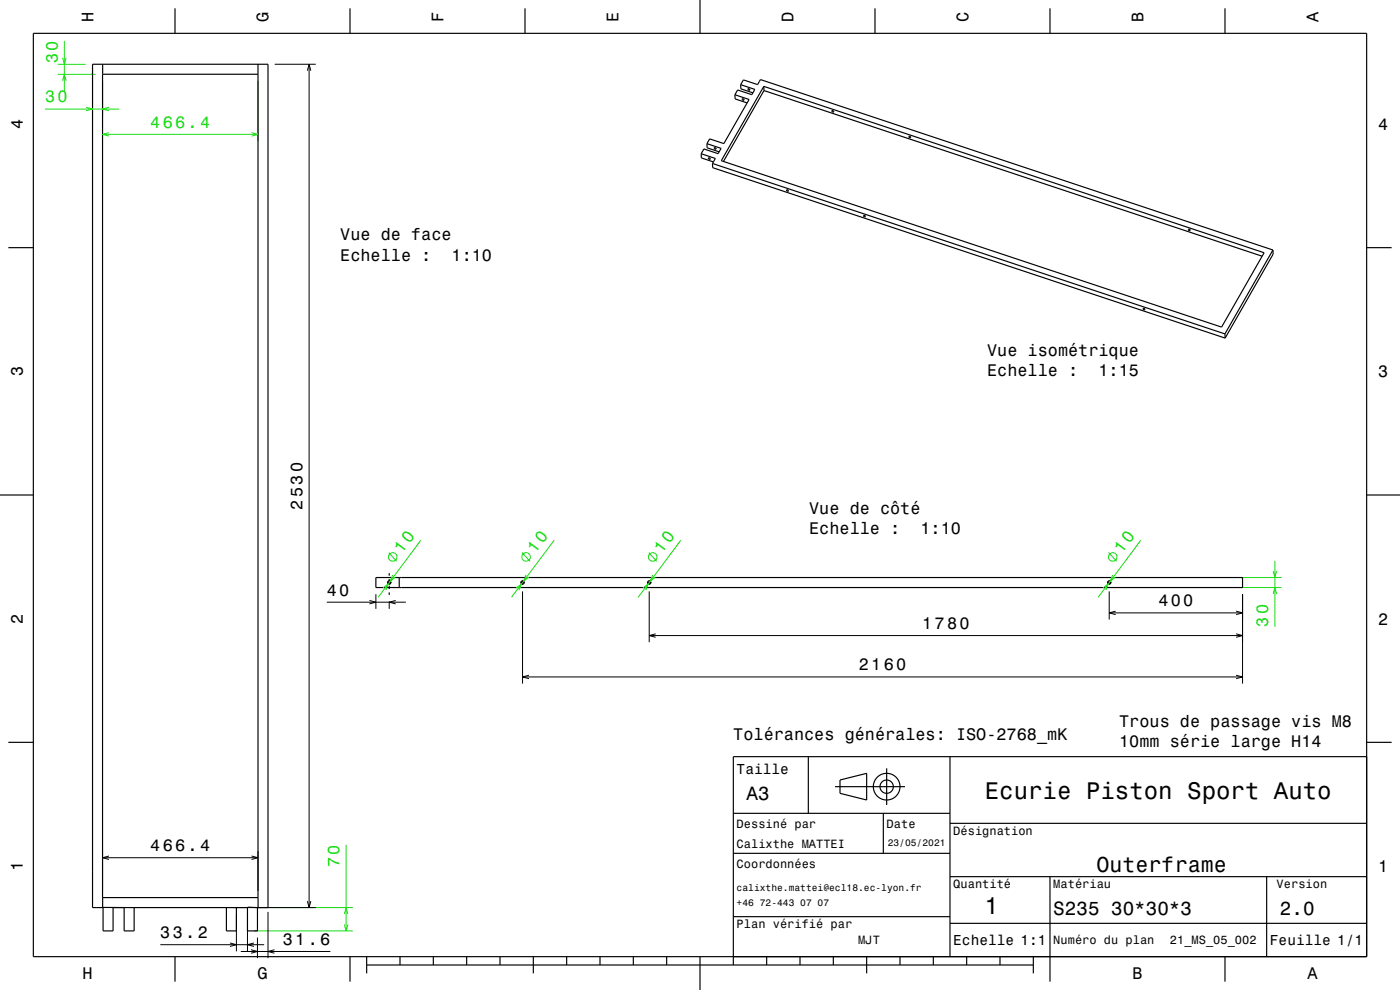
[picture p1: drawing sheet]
<svg xmlns="http://www.w3.org/2000/svg" width="420mm" height="297mm" viewBox="0 0 420 297" stroke-linecap="round" stroke-linejoin="round" font-family="sans-serif">
<g fill="none" stroke="#16de12" stroke-width=".3">
<path d="M17.3 19.3h8.5M18.8 17.3l.5 2 .5-2M19.3 12.2v15.1M13.5 32.7h22.3M17.3 22.3h11.5M18.8 24.2l.5-1.9 .5 1.9M25.8 32.2l2 .5-2 .5M27.8 21.3v13.4M30.8 24.3v18M32.7 32.2l-1.9 .5 1.9 .5M32.7 39.8l-1.9 .5 1.9 .5M75.5 39.8l1.9 .5-1.9 .5"/>
<path d="M77.4 24.3v18M30.8 40.3h46.6M114.9 176.4l1.6-1.2-.8 1.8M116.6 165.8l2.4 2.6M117.8 172.5l-.7 1.9 1.5-1.3M126.2 162.1l-12.7 17.1M154.9 176.4l1.6-1.2-.8 1.8M156.6 165.8l2.4 2.6M157.8 172.5l-.7 1.9 1.5-1.3M166.2 162.1l-12.7 17.1M192.9 176.4l1.6-1.2-.8 1.8M194.6 165.8l2.4 2.6"/>
<path d="M195.8 172.5l-.7 1.9 1.5-1.3M204.2 162.1l-12.7 17.1M330.9 176.4l1.6-1.2-.8 1.8M332.6 165.8l2.4 2.6M333.8 172.5l-.7 1.9 1.5-1.3M342.2 162.1l-12.7 17.1M371.8 176.3h12.7M371.8 173.3h12.7M381.9 178.2l.6-1.9 .5 1.9M381.9 171.3l.6 2 .5-2M382.5 168.3v19.7M103.8 253.5v25.8"/>
<path d="M76.2 279.3h29.6M76.2 272.3h29.6M103.3 277.3l.5 2 .6-2M103.3 274.2l.5-1.9 .6 1.9"/>
<circle cx="117.8" cy="167.1" r="1.28"/>
<circle cx="157.8" cy="167.1" r="1.28"/>
<circle cx="195.8" cy="167.1" r="1.28"/>
<circle cx="333.8" cy="167.1" r="1.28"/>
</g>
<g fill="none" stroke="#000" stroke-width=".3">
<path d="M82.4 19.3h12.3M92.7 19.3v253M92.2 21.2l.5-1.9 .5 1.9M112.8 178.3v4.4M116.1 174.8h1.3M116.8 174.1v1.3M156.1 174.8h1.3M156.8 174.1v1.3M156.8 177.4v27.7M194.1 174.8h1.3M194.8 174.1v1.3M194.8 177.4v15.3"/>
<path d="M332.1 174.8h1.3M332.8 174.1v1.3M332.8 177.4v8.5M372.8 178.3v26.8M98 180.7h23.8M110.8 180.1l2 .6-2 .5M116.8 180.5v2.2M118.7 180.1l-1.9 .6 1.9 .5M194.8 190.7h178M196.7 190.2l-1.9 .5 1.9 .5M332.8 183.9h40M334.7 183.3l-1.9 .6 1.9 .5"/>
<path d="M370.8 183.3l2 .6-2 .5M370.8 190.2l2 .5-2 .5M156.8 203.1h216M158.7 202.6l-1.9 .5 1.9 .5M370.8 202.6l2 .5-2 .5M30.8 255.3v12M30.8 257.3h46.6M32.7 256.8l-1.9 .5 1.9 .5M75.5 256.8l1.9 .5-1.9 .5M77.4 255.3v12M69.9 272.3h24.8M70.9 274.3v11.1"/>
<path d="M74.2 274.3v11.1M80.4 273.6v13.8M92.2 270.3l.5 2 .5-2M48.1 283.4h31.1M69 282.9l1.9 .5-1.9 .5M72.2 285.4h26.9M75.3 284.9l1.9 .5-1.9 .6M76.2 282.9l-2 .5 2 .5M77.2 281.3v6.1M82.3 284.9l-1.9 .5 1.9 .6"/>
</g>
<g fill="none" stroke="#000" stroke-width=".35">
<path d="M10 10h400v277h-400zM27.8 19.3h52.6v253h-3.2v7h-3v-7h-34v7h-3v-7h-3.3v7h-3v-7h-3.1zM30.8 19.4v2.8M52.5 2.5v7.5M77.4 19.2v253.1l-3.1-.1M105 2.5v7.5M157.5 2.5v7.5M210 0v10M262.5 2.5v7.5M315 2.5v7.5M367.5 2.5v7.5M77.4 22.3h-46.6v247h46.6"/>
<path d="M220.5 28.4v1.3l3.6 1.2M220.5 28.4l4.2 1.4-7.5 13.3-4.3-1.4-.8 1.4M222.2 25.4l.1 1.3 3.6 1.2M222.2 25.4l.8-1.4 4.3 1.4 .8-1.5 153.8 51.1M222.2 25.4l4.3 1.4-1 1.6-4.2-1.4-.8 1.4M222.7 29.7h.4l.1 .3-.5-.1zM224.4 26.6l.4 .1 .2 .3h-.4zM229.1 25.9l.1 1.3M229.1 25.9l150.1 49.9-12.7 22.3-150.1-49.9zM229.2 27.2l-12.2 21.2M229.2 27.2l149.4 49.7M249.6 33.2l.4 .1 .1 .3h-.3z"/>
<path d="M210.4 46.1v1.3l3.6 1.2M210.4 46.1l4.2 1.4-.9 1.5M212.1 43.1v1.3l3.6 1.2M212.1 43.1l4.2 1.4-.9 1.6-4.2-1.4-.8 1.4M212.5 47.4h.3l.3 .3h-.4zM213.7 49l.1 1.3 153.7 51.1M213.7 49l153.8 51.2M214.3 44.3l.4 .1 .1 .3h-.3zM236 57h.3l.2 .3h-.4zM272.7 40.9l.4 .1 .1 .3h-.3zM2.5 74.3h7.5M259.1 64.7l.3-.1 .2 .4h-.4z"/>
<path d="M356.5 68.8h.4l.2 .3-.3 .1zM381.9 75v1.3l-14.4 25.1M381.9 75l-14.4 25.2M410 74.3h7.5M342.9 92.6l.3-.1 .3 .4h-.4zM343.5 92.8v.1M367.5 100.2v1.2M0 148.5h10M410 148.5h10M112.8 173.3h260v3h-260zM116.8 172v.7M116.8 173.7v1"/>
<path d="M116.8 175.7v1M116.8 177.7v.8M119.8 173.3v3M2.5 222.7h7.5M242.5 227v17M250.5 236h21M252 234l8-2v8l-8-2zM266 230.5v11M285 227v60M410 222.7h7.5M410 227h-190v62.5M220 244h65"/>
<path d="M220 256h65M265 244v12M285 247h125M30.8 269.2v3l9.6 .1M67.9 272.3v7h3v-7M220 275h65M285 277h125M285 263h125M315 263v31.5M380 263v24M52.5 287v7.5M105 287v7.5"/>
<path d="M110 289.5h200M110 287v5M120 287v2.5M130 287v2.5M140 287v2.5M150 287v2.5M160 287v5M170 287v2.5M180 287v2.5M190 287v2.5M200 287v2.5M210 287v10"/>
<path d="M230 287v2.5M240 287v2.5M250 287v2.5M260 287v5M270 287v2.5M280 287v2.5M290 287v2.5M300 287v2.5M310 287v5M367.5 287v7.5"/>
<circle cx="116.8" cy="174.8" r=".5"/>
<circle cx="156.8" cy="174.8" r=".5"/>
<circle cx="194.8" cy="174.8" r=".5"/>
<circle cx="332.8" cy="174.8" r=".5"/>
<circle cx="266" cy="236" r="4"/>
<circle cx="266" cy="236" r="2"/>
</g>
<g font-size="7.2">
<text x="295.5" y="239.6">Ecurie Piston Sport Auto</text>
<text x="295.3" y="274.3">1</text>
</g>
<text font-size="6.5" x="329" y="261.5">Outerframe</text>
<g font-size="5.8">
<text x="224" y="240.1">A3</text>
<text x="316" y="274.6">S235 30*30*3</text>
<text x="384" y="274.6">2.0</text>
</g>
<g font-size="5">
<text x="28.1" y="6.5" transform="rotate(-90 28.1 6.5)">H</text>
<text x="80.6" y="6.5" transform="rotate(-90 80.6 6.5)">G</text>
<text x="133.1" y="6.5" transform="rotate(-90 133.1 6.5)">F</text>
<text x="185.6" y="6.5" transform="rotate(-90 185.6 6.5)">E</text>
<text x="238.1" y="6.5" transform="rotate(-90 238.1 6.5)">D</text>
<text x="290.6" y="6.5" transform="rotate(-90 290.6 6.5)">C</text>
<text x="343.1" y="6.5" transform="rotate(-90 343.1 6.5)">B</text>
<text x="395.6" y="6.5" transform="rotate(-90 395.6 6.5)">A</text>
<text x="6.8" y="38.7" transform="rotate(-90 6.8 38.7)">4</text>
<text x="413.5" y="39">4</text>
<text x="102.1" y="72.1">Vue de face</text>
<text x="102.1" y="78.2">Echelle :</text>
<text x="135.5" y="78.2">1:10</text>
<text x="296.1" y="106.8">Vue isométrique</text>
<text x="6.8" y="112.9" transform="rotate(-90 6.8 112.9)">3</text>
<text x="296.1" y="112.8">Echelle :</text>
<text x="329.5" y="112.8">1:15</text>
<text x="413.5" y="113.2">3</text>
<text x="90.7" y="152.9" transform="rotate(-90 90.7 152.9)">2530</text>
<text x="242.8" y="154.1">Vue de côté</text>
<text x="242.8" y="160.2">Echelle :</text>
<text x="276.2" y="160.2">1:10</text>
<text x="98" y="178.7">40</text>
<text x="347.5" y="181.9">400</text>
<text x="6.8" y="187.1" transform="rotate(-90 6.8 187.1)">2</text>
<text x="276.6" y="188.7">1780</text>
<text x="413.5" y="187.4">2</text>
<text x="257.6" y="201.1">2160</text>
<text x="220" y="221.9">Tolérances générales: ISO-2768_mK</text>
<text x="335.8" y="218.1">Trous de passage vis M8</text>
<text x="335.8" y="224.2">10mm série large H14</text>
<text x="45.1" y="255.3">466.4</text>
<text x="6.8" y="261.3" transform="rotate(-90 6.8 261.3)">1</text>
<text x="413.5" y="261.6">1</text>
<text x="48.1" y="281.4">33.2</text>
<text x="84.9" y="283.4">31.6</text>
<text x="24.7" y="293.8">H</text>
<text x="77.2" y="293.8">G</text>
<text x="339.7" y="293.8">B</text>
<text x="392.2" y="293.8">A</text>
</g>
<g font-size="5" fill="#16de12">
<text x="17.3" y="19" transform="rotate(-90 17.3 19)">30</text>
<text x="13.5" y="30.7">30</text>
<text x="45.1" y="38.3">466.4</text>
<text x="120.6" y="166.3" transform="rotate(-53 120.6 166.3)">10</text>
<text x="160.6" y="166.3" transform="rotate(-53 160.6 166.3)">10</text>
<text x="198.6" y="166.3" transform="rotate(-53 198.6 166.3)">10</text>
<text x="336.6" y="166.3" transform="rotate(-53 336.6 166.3)">10</text>
<text x="380.5" y="188" transform="rotate(-90 380.5 188)">30</text>
<text x="101.8" y="260.2" transform="rotate(-90 101.8 260.2)">70</text>
</g>
<g font-size="4.3">
<text x="221" y="232.2">Taille</text>
<text x="286" y="283.6">Echelle 1:1</text>
<text x="381" y="283.6">Feuille 1/1</text>
</g>
<g font-size="3.6">
<text x="221" y="248.3">Dessiné par</text>
<text x="266" y="248.3">Date</text>
<text x="286" y="250.5">Désignation</text>
<text x="221" y="254.5">Calixthe MATTEI</text>
<text x="221" y="260.5">Coordonnées</text>
<text x="286" y="266.5">Quantité</text>
<text x="316" y="266.5">Matériau</text>
<text x="383" y="266.5">Version</text>
<text x="221" y="278.5">Plan vérifié par</text>
<text x="257.5" y="283.3">MJT</text>
<text x="316" y="283.3">Numéro du plan</text>
<text x="351" y="283.3">21_MS_05_002</text>
</g>
<g font-size="2.9">
<text x="266.3" y="253.8">23/05/2021</text>
<text x="221" y="267.3">calixthe.mattei@ecl18.ec-lyon.fr</text>
<text x="221" y="271.8">+46 72-443 07 07</text>
</g>
</svg>
